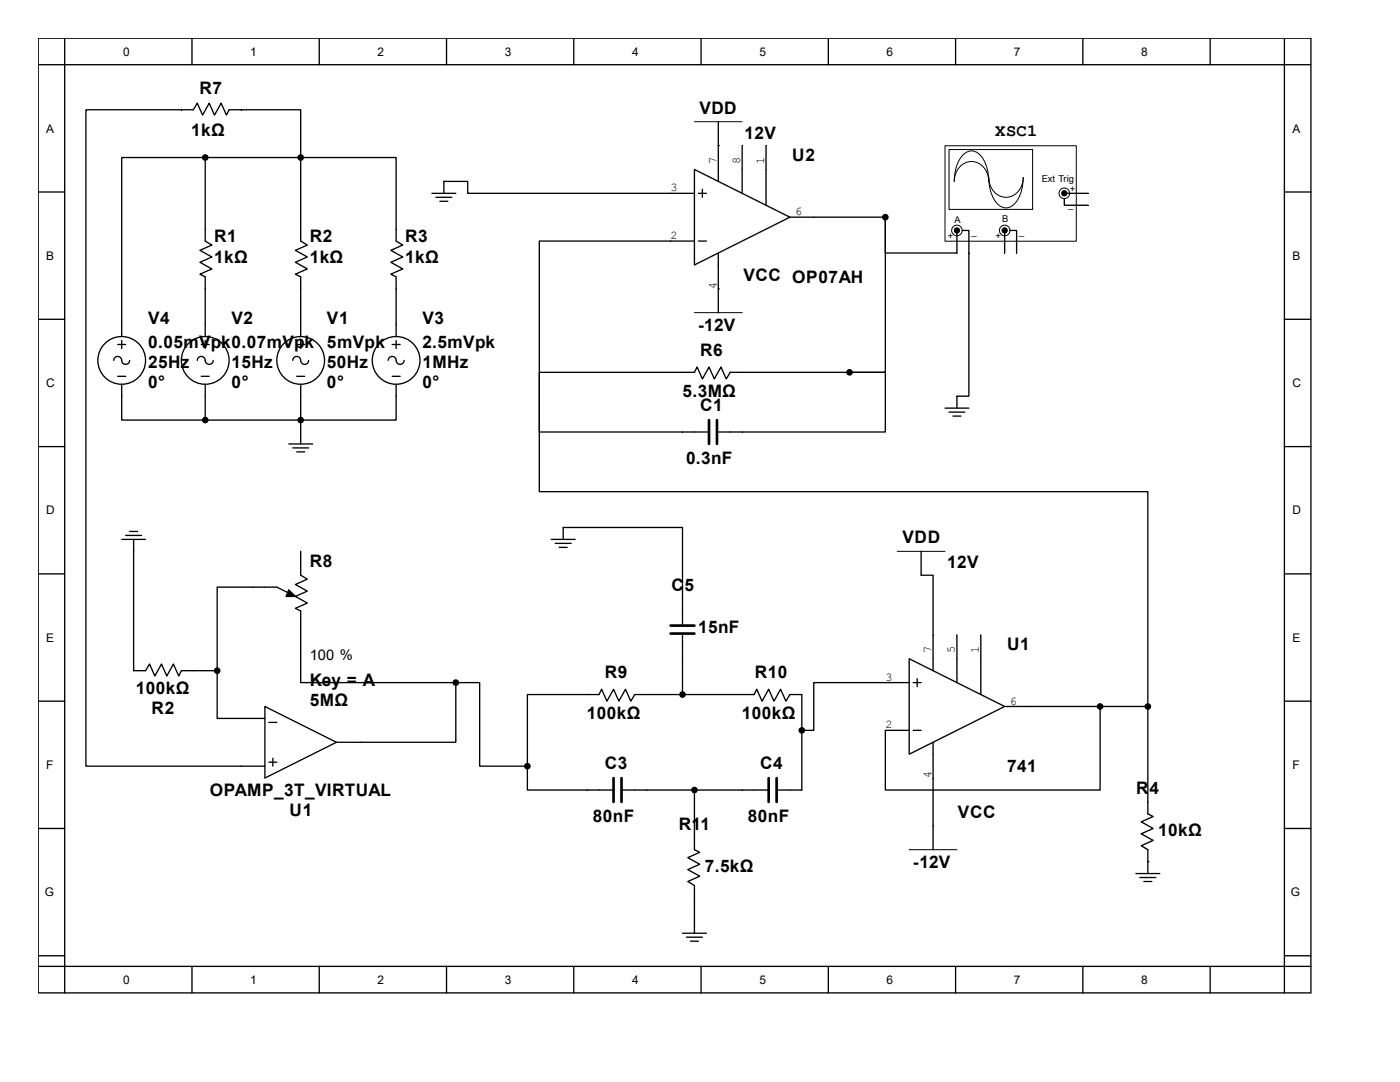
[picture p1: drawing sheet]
<svg xmlns="http://www.w3.org/2000/svg" width="279mm" height="216mm" viewBox="0 0 279 216" stroke-linecap="round" stroke-linejoin="round" font-family="sans-serif">
<g fill="none" stroke="#000" stroke-width=".26">
<path d="M7.6 7.6h254v190.5h-254zM7.6 12.9h254M12.9 7.6v190.5M38.3 7.6v5.3M63.7 7.6v5.3M89.1 7.6v5.3M114.5 7.6v5.3M139.9 7.6v5.3M165.3 7.6v5.3M190.7 7.6v5.3M216.1 7.6v5.3M241.5 7.6v5.3"/>
<path d="M256.3 7.6v190.5M7.6 38.3h5.3M36.2 21.9h2.4l.8-1.3 1 2.4 1.4-2.4 1 2.4 1.3-2.4 1.1 2.4 .5-1.1h14.3v9.5M60 31.4v16.7l1.3 .8-2.4 1.1 2.4 1.3-2.4 1 2.4 1.4-2.4 1 1.1 .5v12M60 31.4h19.1v16.7l1.3 .8-2.4 1.1 2.4 1.3-2.4 1 2.4 1.4-2.4 1 1.1 .5v12M86.2 38.6h4.8M87 39.4h3.2M88.6 38.6v-2.4h4.7v2.4h45.3M138.6 33.8l19 9.5-19 9.6zM139.4 38.6h1.6M140.2 37.8v1.6M143.4 29.1h.1"/>
<path d="M143.4 24.3v11.9M148.1 29.1v9.5M152.9 29.1v11.9M256.3 38.3h5.3M41 45.7v2.4l1.3 .8-2.4 1.1 2.4 1.3-2.4 1 2.4 1.4-2.4 1 1.1 .5v12M87.8 40.2h1.6M133.8 48.1h4.8M139.4 48.1h1.6M143.4 57.6h.1M143.4 50.5v11.9M157.6 43.3h4.8M7.6 63.7h5.3"/>
<path d="M40.2 68.7h1.6M40.2 75.1h1.6M41 67.9v1.6M41 76.7v2.4M42.5 71.9a.79 .79 0 0 1-.7 .8 .79 .79 0 0 1-.8-.8 .79 .79 0 0 0-.8-.8 .79 .79 0 0 0-.8 .8M59.2 68.7h1.6M59.2 75.1h1.6M60 67.9v1.6M60 76.7v11.9M61.6 71.9a.79 .79 0 0 1-.8 .8 .79 .79 0 0 1-.8-.8 .79 .79 0 0 0-.8-.8 .79 .79 0 0 0-.8 .8M78.3 68.7h1.6M78.3 75.1h1.6"/>
<path d="M79.1 76.7v7.1h-19.1M79.1 67.9v1.6M80.6 71.9a.79 .79 0 0 1-.7 .8 .79 .79 0 0 1-.8-.8 .79 .79 0 0 0-.8-.8 .79 .79 0 0 0-.8 .8M136.2 74.3h2.4l.5-1.1 1.1 2.4 1.3-2.4 1.1 2.4 1.3-2.4 1 2.4 .8-1.3h31v11.9h-33.6M191 79.1v2.3M256.3 63.7h5.3M7.6 89.1h5.3M57.6 88.6h4.8M58.4 89.4h3.2M59.2 90.2h1.6M136.2 86.2h5.3M188.6 81.4h4.8"/>
<path d="M189.4 82.2h3.2M190.2 83h1.6M256.3 89.1h5.3M7.6 114.5h5.3M256.3 114.5h5.3M7.6 139.9h5.3M256.3 139.9h5.3M7.6 165.3h5.3M256.3 165.3h5.3M7.6 190.7h5.3M7.6 192.8h254M38.3 192.8v5.3"/>
<path d="M63.7 192.8v5.3M89.1 192.8v5.3M114.5 192.8v5.3M139.9 192.8v5.3M165.3 192.8v5.3M190.7 192.8v5.3M216.1 192.8v5.3M241.5 192.8v5.3M256.3 190.7h5.3"/>
<circle cx="41" cy="71.9" r="4.8"/>
<circle cx="60" cy="71.9" r="4.8"/>
<circle cx="79.1" cy="71.9" r="4.8"/>
</g>
<g fill="#000" stroke="#000" stroke-width=".26">
<circle cx="60" cy="31.4" r=".53"/>
<circle cx="169.5" cy="74.3" r=".53"/>
<circle cx="60" cy="83.8" r=".53"/>
</g>
<path d="M138.6 24.3h9.5M138.6 62.4h9.5" fill="none" stroke="#000" stroke-width=".2"/>
<path d="M141.5 83.8v4.8M143.1 83.8v4.8" fill="none" stroke="#000" stroke-width=".53"/>
<path d="M188.6 29.1h26.2v19h-26.2z" fill="#fff"/>
<path d="M188.6 29.1h26.2v19h-26.2z" fill="none" stroke="#000" stroke-width=".2"/>
<path d="M189.4 29.9h16.7v11.9h-16.7z" fill="#fff"/>
<path d="M189.4 29.8h16.7v12h-16.7zM192.2 30.9a2.35 2.35 0 0 1 3.9 .6 8.3 8.3 0 0 1 1.2 4.7 3.5 3.5 0 0 0-1.6-3.4 3.5 3.5 0 0 0-3.7 .1 4.1 4.1 0 0 0-1.6 3.3 7.8 7.8 0 0 1 1.8-5.3zM197.3 35.4a3.5 3.5 0 0 0 1.7 3.4 3.5 3.5 0 0 0 3.7-.1 4.1 4.1 0 0 0 1.5-3.3 7.2 7.2 0 0 1-2.2 5.7 2.38 2.38 0 0 1-3.5-1 8.3 8.3 0 0 1-1.2-4.7z" fill="none" stroke="#000" stroke-width=".2"/>
<g fill="#fff" stroke="#000" stroke-width=".2">
<circle cx="200.5" cy="46" r="1.06"/>
<circle cx="191" cy="46" r="1.06"/>
<circle cx="212.4" cy="38.6" r="1.06"/>
</g>
<g fill="none" stroke="#000" stroke-width=".26">
<path d="M36.2 21.9h-19.1v131h35.8M41 31.4h-16.7v35.8M41 31.4v14.3M41 31.4h19M212.4 39.6v1.4h4.8M212.7 38.6h4.5M133.8 48.1h-26.2v50h121.5v42.9M162.4 43.3h14.3M176.7 43.3v31h-7.2M176.7 43.3v7.2h14.3v-4M192 46h1.4v33.1h-2.4M200.5 46v4.5"/>
<path d="M201.6 46h1.3v4.5M23.5 68.7h1.6M23.5 75.1h1.6M24.3 76.7v7.1h16.7M24.3 67.9v1.6M25.9 71.9a.79 .79 0 0 1-.8 .8 .79 .79 0 0 1-.8-.8 .79 .79 0 0 0-.8-.8 .79 .79 0 0 0-.8 .8M41 79.1v4.7M136.2 74.3h-28.6v11.9h28.6M41 83.8h19M24.3 107.6h4.8M25.1 106.8h3.2M25.9 106h1.6"/>
<path d="M26.7 107.6v26.2h2.4l.7-1.3 1.1 2.4 1.3-2.4 1.1 2.4 1.3-2.4 1.1 2.4 .5-1.1h7.1M58.9 119l-3.7-1.8h-11.9v16.6M60 110v4.8l1.3 .8-2.4 1 2.4 1.4-2.4 1 2.4 1.3-2.4 1.1 1.1 .5v14.3h31M110 107.6h4.8M110.8 108.4h3.2M111.6 109.2h1.6M112.4 107.6v-2.3h23.8v19.5M183.8 110v4.8h2.4v19M43.3 133.8v9.6h9.6M91 136.2v11.9h-23.8M91 136.2h4.7v16.7h9.6M136.2 126.4v12.2"/>
<path d="M181.5 131.4l19 9.6-19 9.5zM181.5 136.2h-19.1v9.5h-2.4M182.2 136.2h1.6M183 135.4v1.6M191 126.7v9.5M195.7 126.7v11.9M52.9 141l14.3 7.1-14.3 7.2zM53.7 144.1h1.5M53.7 152.1h1.5M54.5 151.3v1.6M105.3 152.9v-14.3h14.2l.6-1.1 1 2.4 1.3-2.4 1.1 2.4 1.3-2.4 1.1 2.4 .8-1.3h23.8l.5-1.1 1.1 2.4 1.3-2.4 1.1 2.4 1.3-2.4 1 2.4 .8-1.3h2.4v19h-5M105.3 152.9v4.7h17.1"/>
<path d="M124 157.6h29.4M138.6 157.6v11.9l1 .6-2.3 1 2.3 1.4-2.3 1 2.3 1.3-2.3 1.1 1.3 .8v9.5M182.2 145.7h1.6M186.2 148.1v21.4M200.5 141h28.6M219.6 141v16.6h-42.9v-11.9h4.8M229.1 141v21.4l1 .5-2.3 1.1 2.3 1.3-2.3 1.1 2.3 1.3-2.3 1.1 1.3 .7v4.8M226.7 174.3h4.8M227.5 175.1h3.2M228.3 175.9h1.6M229.1 171.9h.1M136.2 186.2h4.8"/>
<path d="M137 187h3.2M137.8 187.8h1.6"/>
<circle cx="24.3" cy="71.9" r="4.8"/>
</g>
<g fill="#000" stroke="#000" stroke-width=".2">
<circle cx="212.4" cy="38.6" r=".53"/>
<circle cx="191" cy="46" r=".53"/>
<circle cx="200.5" cy="46" r=".53"/>
</g>
<path d="M133.8 124.8h4.8M133.8 126.4h4.8M122.4 155.3v4.7M124 155.3v4.7M153.4 155.3v4.7M155 155.3v4.7" fill="none" stroke="#000" stroke-width=".53"/>
<path d="M179.1 110h9.5M181.5 169.5h9.5" fill="none" stroke="#000" stroke-width=".2"/>
<g fill="#000" stroke="#000" stroke-width=".26">
<path d="M57.6 117.7l1.3 1.3h-1.8z"/>
<circle cx="41" cy="31.4" r=".53"/>
<circle cx="176.7" cy="43.3" r=".53"/>
<circle cx="41" cy="83.8" r=".53"/>
<circle cx="43.3" cy="133.8" r=".53"/>
<circle cx="91" cy="136.2" r=".53"/>
<circle cx="136.2" cy="138.6" r=".53"/>
<circle cx="105.3" cy="152.9" r=".53"/>
<circle cx="138.6" cy="157.6" r=".53"/>
<circle cx="160" cy="145.7" r=".53"/>
<circle cx="219.6" cy="141" r=".53"/>
<circle cx="229.1" cy="141" r=".53"/>
</g>
<g font-size="3.4">
<text x="39.8" y="18.7">R7</text>
<text x="139.6" y="22.6">VDD</text>
<text x="38.1" y="27.1">1kΩ</text>
<text x="148.6" y="27.7">12V</text>
<text x="198.6" y="27.1">XSC1</text>
<text x="158.1" y="32.2">U2</text>
<text x="42.8" y="48.3">R1</text>
<text x="42.8" y="52.5">1kΩ</text>
<text x="61.8" y="48.3">R2</text>
<text x="61.8" y="52.5">1kΩ</text>
<text x="80.9" y="48.3">R3</text>
<text x="80.9" y="52.5">1kΩ</text>
<text x="148.4" y="56">VCC OP07AH</text>
<text x="29.5" y="64.7">V4</text>
<text x="46.2" y="64.7">V2</text>
<text x="65.2" y="64.7">V1</text>
<text x="84.3" y="64.7">V3</text>
<text x="29.5" y="69.5">0.05mVpk0.07mVpk</text>
<text x="65.2" y="69.5">5mVpk</text>
<text x="84.3" y="69.5">2.5mVpk</text>
<text x="139.3" y="66">-12V</text>
<text x="139.7" y="71.1">R6</text>
<text x="29.5" y="73.4">25Hz</text>
<text x="29.5" y="77.3">0°</text>
<text x="46.2" y="73.4">15Hz</text>
<text x="46.2" y="77.3">0°</text>
<text x="65.2" y="73.4">50Hz</text>
<text x="65.2" y="77.3">0°</text>
<text x="84.3" y="73.4">1MHz</text>
<text x="84.3" y="77.3">0°</text>
<text x="136.2" y="79.3">5.3MΩ</text>
<text x="139.7" y="81.9">C1</text>
<text x="136.9" y="92.5">0.3nF</text>
<text x="61.8" y="113.2">R8</text>
<text x="180.1" y="108.4">VDD</text>
<text x="189.1" y="113.4">12V</text>
<text x="134" y="117.9">C5</text>
<text x="139.3" y="126.4">15nF</text>
<text x="201" y="129.8">U1</text>
<text x="61.8" y="136.9">Key = A</text>
<text x="120.7" y="135.4">R9</text>
<text x="150.7" y="135.4">R10</text>
<text x="27.1" y="138.6">100kΩ</text>
<text x="30.2" y="142.5">R2</text>
<text x="61.8" y="140.9">5MΩ</text>
<text x="117.1" y="143.6">100kΩ</text>
<text x="148" y="143.6">100kΩ</text>
<text x="120.7" y="153.4">C3</text>
<text x="151.7" y="153.4">C4</text>
<text x="201" y="154.1">741</text>
<text x="41.9" y="158.9">OPAMP_3T_VIRTUAL</text>
<text x="226.8" y="158.4">R4</text>
<text x="57.7" y="162.9">U1</text>
<text x="118.3" y="164">80nF</text>
<text x="135.5" y="165.5">R11</text>
<text x="149.3" y="164">80nF</text>
<text x="191.2" y="163.2">VCC</text>
<text x="231.1" y="166.8">10kΩ</text>
<text x="140.7" y="174">7.5kΩ</text>
<text x="182.2" y="173.2">-12V</text>
</g>
<text font-size="2.9" x="61.8" y="131.7">100 %</text>
<g font-size="2.4">
<text x="24.6" y="11.1">0</text>
<text x="50" y="11.1">1</text>
<text x="75.4" y="11.1">2</text>
<text x="100.8" y="11.1">3</text>
<text x="126.2" y="11.1">4</text>
<text x="151.6" y="11.1">5</text>
<text x="177" y="11.1">6</text>
<text x="202.4" y="11.1">7</text>
<text x="227.8" y="11.1">8</text>
<text x="9.2" y="26.5">A</text>
<text x="257.9" y="26.5">A</text>
<text x="143" y="32.8" transform="rotate(-90 143 32.8)">7</text>
<text x="147.7" y="32.8" transform="rotate(-90 147.7 32.8)">8</text>
<text x="152.5" y="32.8" transform="rotate(-90 152.5 32.8)">1</text>
<text x="133.8" y="38.2">3</text>
<text x="133.8" y="47.7">2</text>
<text x="158.7" y="42.9">6</text>
<text x="9.2" y="51.9">B</text>
<text x="257.9" y="51.9">B</text>
<text x="143" y="57.6" transform="rotate(-90 143 57.6)">4</text>
<text x="9.2" y="77.3">C</text>
<text x="257.9" y="77.3">C</text>
<text x="9.2" y="102.7">D</text>
<text x="257.9" y="102.7">D</text>
<text x="9.2" y="128.1">E</text>
<text x="185.8" y="130.4" transform="rotate(-90 185.8 130.4)">7</text>
<text x="190.6" y="130.4" transform="rotate(-90 190.6 130.4)">5</text>
<text x="195.3" y="130.4" transform="rotate(-90 195.3 130.4)">1</text>
<text x="257.9" y="128.1">E</text>
<text x="176.7" y="135.8">3</text>
<text x="201.5" y="140.6">6</text>
<text x="176.7" y="145.3">2</text>
<text x="9.2" y="153.5">F</text>
<text x="185.8" y="155.2" transform="rotate(-90 185.8 155.2)">4</text>
<text x="257.9" y="153.5">F</text>
<text x="8.9" y="178.9">G</text>
<text x="257.6" y="178.9">G</text>
<text x="24.6" y="196.3">0</text>
<text x="50" y="196.3">1</text>
<text x="75.4" y="196.3">2</text>
<text x="100.8" y="196.3">3</text>
<text x="126.2" y="196.3">4</text>
<text x="151.6" y="196.3">5</text>
<text x="177" y="196.3">6</text>
<text x="202.4" y="196.3">7</text>
<text x="227.8" y="196.3">8</text>
</g>
<g font-size="1.9">
<text x="207.9" y="36.3">Ext Trig</text>
<text x="213.2" y="41.6">_</text>
<text x="213.5" y="38.4">+</text>
<text x="189.1" y="47.7">+</text>
<text x="190.5" y="44.5">A</text>
<text x="193.9" y="46.9">_</text>
<text x="198.7" y="47.7">+</text>
<text x="200" y="44.2">B</text>
<text x="203.4" y="46.9">_</text>
</g>
</svg>
